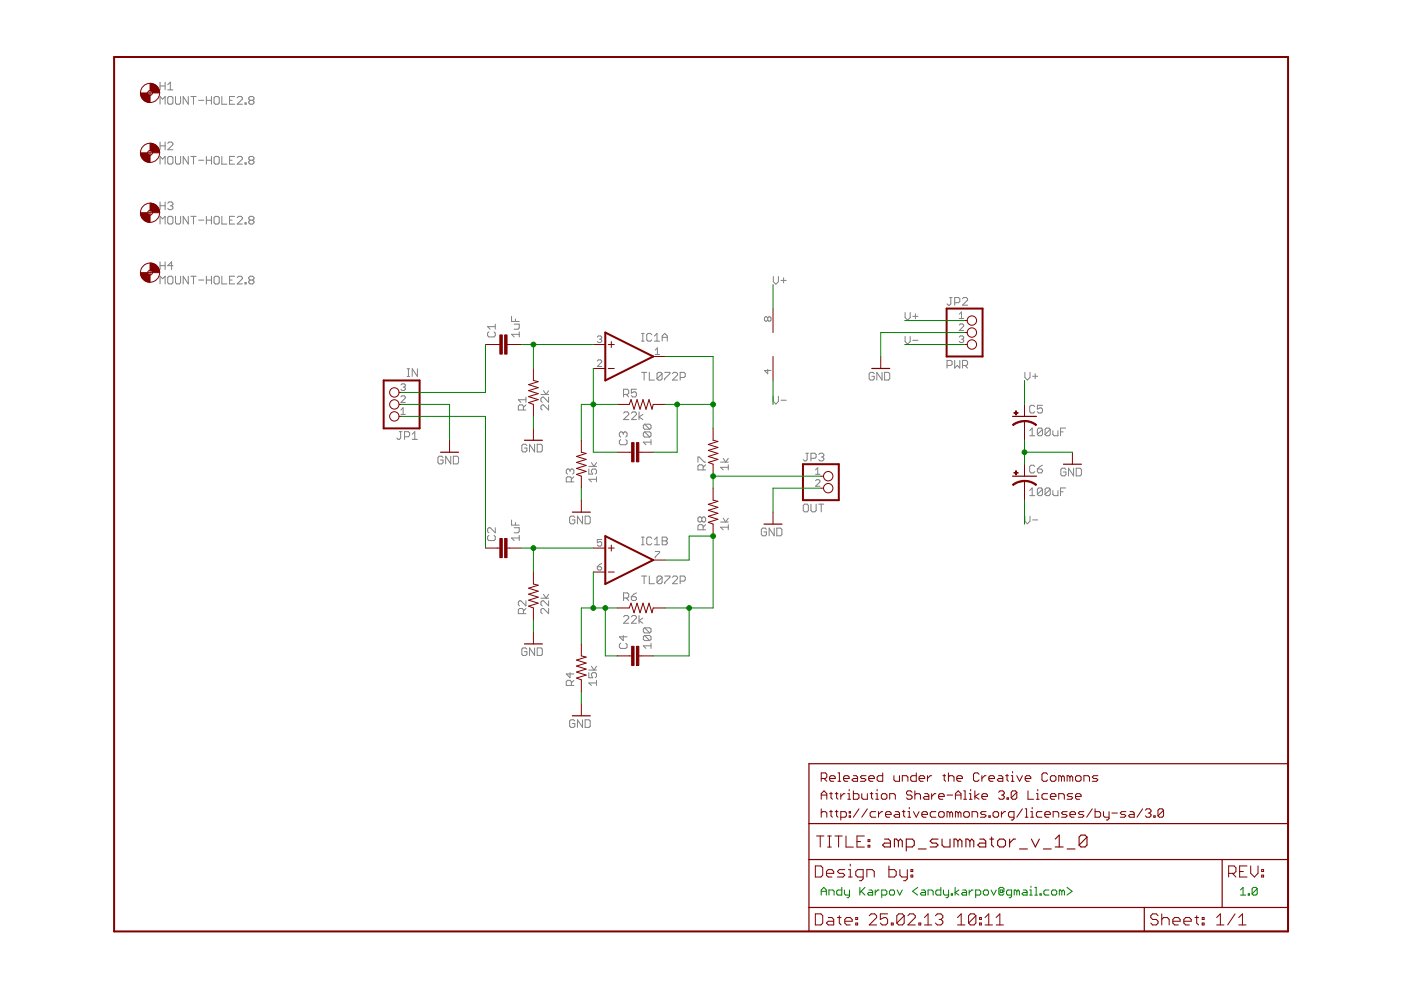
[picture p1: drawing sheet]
<?xml version="1.0" encoding="utf-8"?>
<!DOCTYPE eagle SYSTEM "eagle.dtd">
<!--
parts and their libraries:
SparkFun-Capacitors: Licensing: CC v3.0 Share-Alike You are welcome to use this library for commercial purposes.
-->
<eagle version="6.4">
<drawing>
<settings>
<setting alwaysvectorfont="yes"/>
<setting verticaltext="up"/>
</settings>
<grid distance="0.1" unitdist="inch" unit="inch" style="lines" multiple="1" display="no" altdistance="0.01" altunitdist="inch" altunit="inch"/>
<schematic xreflabel="%F%N/%S.%C%R" xrefpart="/%S.%C%R">
<libraries>
<library name="linear">
<symbols>
<symbol name="OPAMP">
<wire x1="-5.08" y1="5.08" x2="-5.08" y2="-5.08" width="0.4064" layer="94"/>
<wire x1="-5.08" y1="-5.08" x2="5.08" y2="0" width="0.4064" layer="94"/>
<wire x1="5.08" y1="0" x2="-5.08" y2="5.08" width="0.4064" layer="94"/>
<wire x1="-3.81" y1="3.175" x2="-3.81" y2="1.905" width="0.1524" layer="94"/>
<wire x1="-4.445" y1="2.54" x2="-3.175" y2="2.54" width="0.1524" layer="94"/>
<wire x1="-4.445" y1="-2.54" x2="-3.175" y2="-2.54" width="0.1524" layer="94"/>
<text x="2.54" y="3.175" size="1.778" layer="95">&gt;NAME</text>
<text x="2.54" y="-5.08" size="1.778" layer="96">&gt;VALUE</text>
<pin name="-IN" x="-7.62" y="-2.54" visible="pad" length="short" direction="in"/>
<pin name="+IN" x="-7.62" y="2.54" visible="pad" length="short" direction="in"/>
<pin name="OUT" x="7.62" y="0" visible="pad" length="short" direction="out" rot="R180"/>
</symbol>
<symbol name="PWR+-">
<text x="1.27" y="3.175" size="0.8128" layer="93" rot="R90">V+</text>
<text x="1.27" y="-4.445" size="0.8128" layer="93" rot="R90">V-</text>
<pin name="V+" x="0" y="7.62" visible="pad" length="middle" direction="pwr" rot="R270"/>
<pin name="V-" x="0" y="-7.62" visible="pad" length="middle" direction="pwr" rot="R90"/>
</symbol>
</symbols>
<devicesets>
<deviceset name="TL072" prefix="IC">
<gates>
<gate name="A" symbol="OPAMP" x="15.24" y="10.16" swaplevel="1"/>
<gate name="B" symbol="OPAMP" x="15.24" y="-12.7" swaplevel="1"/>
<gate name="P" symbol="PWR+-" x="15.24" y="10.16" addlevel="request"/>
</gates>
<devices>
<device name="P" package="DIL08">
<connects>
<connect gate="A" pin="+IN" pad="3"/>
<connect gate="A" pin="-IN" pad="2"/>
<connect gate="A" pin="OUT" pad="1"/>
<connect gate="B" pin="+IN" pad="5"/>
<connect gate="B" pin="-IN" pad="6"/>
<connect gate="B" pin="OUT" pad="7"/>
<connect gate="P" pin="V+" pad="8"/>
<connect gate="P" pin="V-" pad="4"/>
</connects>
<technologies>
<technology name=""/>
</technologies>
</device>
<device name="D" package="SO08">
<connects>
<connect gate="A" pin="+IN" pad="3"/>
<connect gate="A" pin="-IN" pad="2"/>
<connect gate="A" pin="OUT" pad="1"/>
<connect gate="B" pin="+IN" pad="5"/>
<connect gate="B" pin="-IN" pad="6"/>
<connect gate="B" pin="OUT" pad="7"/>
<connect gate="P" pin="V+" pad="8"/>
<connect gate="P" pin="V-" pad="4"/>
</connects>
<technologies>
<technology name=""/>
</technologies>
</device>
</devices>
</deviceset>
</devicesets>
</library>
<library name="pinhead">
<symbols>
<symbol name="PINHD3">
<wire x1="-6.35" y1="-5.08" x2="1.27" y2="-5.08" width="0.4064" layer="94"/>
<wire x1="1.27" y1="-5.08" x2="1.27" y2="5.08" width="0.4064" layer="94"/>
<wire x1="1.27" y1="5.08" x2="-6.35" y2="5.08" width="0.4064" layer="94"/>
<wire x1="-6.35" y1="5.08" x2="-6.35" y2="-5.08" width="0.4064" layer="94"/>
<text x="-6.35" y="5.715" size="1.778" layer="95">&gt;NAME</text>
<text x="-6.35" y="-7.62" size="1.778" layer="96">&gt;VALUE</text>
<pin name="1" x="-2.54" y="2.54" visible="pad" length="short" direction="pas" function="dot"/>
<pin name="2" x="-2.54" y="0" visible="pad" length="short" direction="pas" function="dot"/>
<pin name="3" x="-2.54" y="-2.54" visible="pad" length="short" direction="pas" function="dot"/>
</symbol>
<symbol name="PINHD2">
<wire x1="-6.35" y1="-2.54" x2="1.27" y2="-2.54" width="0.4064" layer="94"/>
<wire x1="1.27" y1="-2.54" x2="1.27" y2="5.08" width="0.4064" layer="94"/>
<wire x1="1.27" y1="5.08" x2="-6.35" y2="5.08" width="0.4064" layer="94"/>
<wire x1="-6.35" y1="5.08" x2="-6.35" y2="-2.54" width="0.4064" layer="94"/>
<text x="-6.35" y="5.715" size="1.778" layer="95">&gt;NAME</text>
<text x="-6.35" y="-5.08" size="1.778" layer="96">&gt;VALUE</text>
<pin name="1" x="-2.54" y="2.54" visible="pad" length="short" direction="pas" function="dot"/>
<pin name="2" x="-2.54" y="0" visible="pad" length="short" direction="pas" function="dot"/>
</symbol>
</symbols>
<devicesets>
<deviceset name="PINHD-1X3" prefix="JP" uservalue="yes">
<gates>
<gate name="A" symbol="PINHD3" x="0" y="0"/>
</gates>
<devices>
<device name="" package="1X03">
<connects>
<connect gate="A" pin="1" pad="1"/>
<connect gate="A" pin="2" pad="2"/>
<connect gate="A" pin="3" pad="3"/>
</connects>
<technologies>
<technology name=""/>
</technologies>
</device>
<device name="/90" package="1X03/90">
<connects>
<connect gate="A" pin="1" pad="1"/>
<connect gate="A" pin="2" pad="2"/>
<connect gate="A" pin="3" pad="3"/>
</connects>
<technologies>
<technology name=""/>
</technologies>
</device>
</devices>
</deviceset>
<deviceset name="PINHD-1X2" prefix="JP" uservalue="yes">
<gates>
<gate name="G$1" symbol="PINHD2" x="0" y="0"/>
</gates>
<devices>
<device name="" package="1X02">
<connects>
<connect gate="G$1" pin="1" pad="1"/>
<connect gate="G$1" pin="2" pad="2"/>
</connects>
<technologies>
<technology name=""/>
</technologies>
</device>
<device name="/90" package="1X02/90">
<connects>
<connect gate="G$1" pin="1" pad="1"/>
<connect gate="G$1" pin="2" pad="2"/>
</connects>
<technologies>
<technology name=""/>
</technologies>
</device>
</devices>
</deviceset>
</devicesets>
</library>
<library name="SparkFun-Capacitors">
<symbols>
<symbol name="CAP">
<wire x1="0" y1="2.54" x2="0" y2="2.032" width="0.1524" layer="94"/>
<wire x1="0" y1="0" x2="0" y2="0.508" width="0.1524" layer="94"/>
<text x="1.524" y="2.921" size="1.778" layer="95">&gt;NAME</text>
<text x="1.524" y="-2.159" size="1.778" layer="96">&gt;VALUE</text>
<rectangle x1="-2.032" y1="0.508" x2="2.032" y2="1.016" layer="94"/>
<rectangle x1="-2.032" y1="1.524" x2="2.032" y2="2.032" layer="94"/>
<pin name="1" x="0" y="5.08" visible="off" length="short" direction="pas" swaplevel="1" rot="R270"/>
<pin name="2" x="0" y="-2.54" visible="off" length="short" direction="pas" swaplevel="1" rot="R90"/>
</symbol>
<symbol name="CAP_POL">
<wire x1="-2.54" y1="0" x2="2.54" y2="0" width="0.254" layer="94"/>
<wire x1="0" y1="-1.016" x2="0" y2="-2.54" width="0.1524" layer="94"/>
<wire x1="0" y1="-1" x2="2.4892" y2="-1.8542" width="0.254" layer="94" curve="-37.878202" cap="flat"/>
<wire x1="-2.4669" y1="-1.8504" x2="0" y2="-1.0161" width="0.254" layer="94" curve="-37.376341" cap="flat"/>
<text x="1.016" y="0.635" size="1.778" layer="95">&gt;NAME</text>
<text x="1.016" y="-4.191" size="1.778" layer="96">&gt;VALUE</text>
<rectangle x1="-2.253" y1="0.668" x2="-1.364" y2="0.795" layer="94"/>
<rectangle x1="-1.872" y1="0.287" x2="-1.745" y2="1.176" layer="94"/>
<pin name="+" x="0" y="2.54" visible="off" length="short" direction="pas" swaplevel="1" rot="R270"/>
<pin name="-" x="0" y="-5.08" visible="off" length="short" direction="pas" swaplevel="1" rot="R90"/>
</symbol>
</symbols>
<devicesets>
<deviceset name="CAP" prefix="C" uservalue="yes">
<gates>
<gate name="G$1" symbol="CAP" x="0" y="0"/>
</gates>
<devices>
<device name="PTH" package="CAP-PTH-SMALL">
<connects>
<connect gate="G$1" pin="1" pad="1"/>
<connect gate="G$1" pin="2" pad="2"/>
</connects>
<technologies>
<technology name=""/>
</technologies>
</device>
<device name="PTH2" package="CAP-PTH-SMALL2">
<connects>
<connect gate="G$1" pin="1" pad="1"/>
<connect gate="G$1" pin="2" pad="2"/>
</connects>
<technologies>
<technology name=""/>
</technologies>
</device>
<device name="0805" package="0805">
<connects>
<connect gate="G$1" pin="1" pad="1"/>
<connect gate="G$1" pin="2" pad="2"/>
</connects>
<technologies>
<technology name=""/>
</technologies>
</device>
<device name="PTH3" package="CAP-PTH-LARGE">
<connects>
<connect gate="G$1" pin="1" pad="1"/>
<connect gate="G$1" pin="2" pad="2"/>
</connects>
<technologies>
<technology name=""/>
</technologies>
</device>
<device name="SMD" package="GRM43D">
<connects>
<connect gate="G$1" pin="1" pad="A"/>
<connect gate="G$1" pin="2" pad="C"/>
</connects>
<technologies>
<technology name=""/>
</technologies>
</device>
<device name="0603-CAP" package="0603-CAP">
<connects>
<connect gate="G$1" pin="1" pad="1"/>
<connect gate="G$1" pin="2" pad="2"/>
</connects>
<technologies>
<technology name=""/>
</technologies>
</device>
<device name="0402-CAP" package="0402-CAP">
<connects>
<connect gate="G$1" pin="1" pad="1"/>
<connect gate="G$1" pin="2" pad="2"/>
</connects>
<technologies>
<technology name=""/>
</technologies>
</device>
<device name="PTH1" package="CAP-PTH-5MM">
<connects>
<connect gate="G$1" pin="1" pad="1"/>
<connect gate="G$1" pin="2" pad="2"/>
</connects>
<technologies>
<technology name=""/>
</technologies>
</device>
<device name="_" package="AXIAL-5MM">
<connects>
<connect gate="G$1" pin="1" pad="P$1"/>
<connect gate="G$1" pin="2" pad="P$2"/>
</connects>
<technologies>
<technology name=""/>
</technologies>
</device>
<device name="1210" package="1210">
<connects>
<connect gate="G$1" pin="1" pad="1"/>
<connect gate="G$1" pin="2" pad="2"/>
</connects>
<technologies>
<technology name=""/>
</technologies>
</device>
<device name="1206" package="1206">
<connects>
<connect gate="G$1" pin="1" pad="1"/>
<connect gate="G$1" pin="2" pad="2"/>
</connects>
<technologies>
<technology name=""/>
</technologies>
</device>
<device name="ASMD" package="CTZ3">
<connects>
<connect gate="G$1" pin="1" pad="+"/>
<connect gate="G$1" pin="2" pad="-"/>
</connects>
<technologies>
<technology name=""/>
</technologies>
</device>
<device name="KIT" package="CAP-PTH-SMALL-KIT">
<connects>
<connect gate="G$1" pin="1" pad="1"/>
<connect gate="G$1" pin="2" pad="2"/>
</connects>
<technologies>
<technology name=""/>
</technologies>
</device>
<device name="EZ" package="CAP-PTH-SMALLEZ">
<connects>
<connect gate="G$1" pin="1" pad="1"/>
<connect gate="G$1" pin="2" pad="2"/>
</connects>
<technologies>
<technology name=""/>
</technologies>
</device>
</devices>
</deviceset>
<deviceset name="CAP_POL" prefix="C" uservalue="yes">
<gates>
<gate name="G$1" symbol="CAP_POL" x="0" y="0"/>
</gates>
<devices>
<device name="1206" package="EIA3216">
<connects>
<connect gate="G$1" pin="+" pad="A"/>
<connect gate="G$1" pin="-" pad="C"/>
</connects>
<technologies>
<technology name=""/>
</technologies>
</device>
<device name="3528" package="EIA3528">
<connects>
<connect gate="G$1" pin="+" pad="A"/>
<connect gate="G$1" pin="-" pad="C"/>
</connects>
<technologies>
<technology name=""/>
</technologies>
</device>
<device name="PTH1" package="CPOL-RADIAL-100UF-25V">
<connects>
<connect gate="G$1" pin="+" pad="1"/>
<connect gate="G$1" pin="-" pad="2"/>
</connects>
<technologies>
<technology name=""/>
</technologies>
</device>
<device name="PTH2" package="CPOL-RADIAL-10UF-25V">
<connects>
<connect gate="G$1" pin="+" pad="1"/>
<connect gate="G$1" pin="-" pad="2"/>
</connects>
<technologies>
<technology name=""/>
</technologies>
</device>
<device name="7343" package="EIA7343">
<connects>
<connect gate="G$1" pin="+" pad="A"/>
<connect gate="G$1" pin="-" pad="C"/>
</connects>
<technologies>
<technology name=""/>
</technologies>
</device>
<device name="G" package="PANASONIC_G">
<connects>
<connect gate="G$1" pin="+" pad="+"/>
<connect gate="G$1" pin="-" pad="-"/>
</connects>
<technologies>
<technology name=""/>
</technologies>
</device>
<device name="E" package="PANASONIC_E">
<connects>
<connect gate="G$1" pin="+" pad="+"/>
<connect gate="G$1" pin="-" pad="-"/>
</connects>
<technologies>
<technology name=""/>
</technologies>
</device>
<device name="C" package="PANASONIC_C">
<connects>
<connect gate="G$1" pin="+" pad="+"/>
<connect gate="G$1" pin="-" pad="-"/>
</connects>
<technologies>
<technology name=""/>
</technologies>
</device>
<device name="F80" package="NIPPON_F80">
<connects>
<connect gate="G$1" pin="+" pad="+"/>
<connect gate="G$1" pin="-" pad="-"/>
</connects>
<technologies>
<technology name=""/>
</technologies>
</device>
<device name="D" package="PANASONIC_D">
<connects>
<connect gate="G$1" pin="+" pad="+"/>
<connect gate="G$1" pin="-" pad="-"/>
</connects>
<technologies>
<technology name=""/>
</technologies>
</device>
<device name="PTH3" package="CPOL-RADIAL-1000UF-63V">
<connects>
<connect gate="G$1" pin="+" pad="1"/>
<connect gate="G$1" pin="-" pad="2"/>
</connects>
<technologies>
<technology name=""/>
</technologies>
</device>
<device name="PTH4" package="CPOL-RADIAL-1000UF-25V">
<connects>
<connect gate="G$1" pin="+" pad="1"/>
<connect gate="G$1" pin="-" pad="2"/>
</connects>
<technologies>
<technology name=""/>
</technologies>
</device>
<device name="SMD" package="VISHAY_C">
<connects>
<connect gate="G$1" pin="+" pad="+"/>
<connect gate="G$1" pin="-" pad="-"/>
</connects>
<technologies>
<technology name=""/>
</technologies>
</device>
<device name="H13" package="PANASONIC_H13">
<connects>
<connect gate="G$1" pin="+" pad="+"/>
<connect gate="G$1" pin="-" pad="-"/>
</connects>
<technologies>
<technology name=""/>
</technologies>
</device>
<device name="6032" package="EIA6032">
<connects>
<connect gate="G$1" pin="+" pad="P$1"/>
<connect gate="G$1" pin="-" pad="P$2"/>
</connects>
<technologies>
<technology name=""/>
</technologies>
</device>
<device name="EN_J2" package="EN_J2">
<connects>
<connect gate="G$1" pin="+" pad="+"/>
<connect gate="G$1" pin="-" pad="-"/>
</connects>
<technologies>
<technology name=""/>
</technologies>
</device>
<device name="3528-KIT" package="EIA3528-KIT">
<connects>
<connect gate="G$1" pin="+" pad="A"/>
<connect gate="G$1" pin="-" pad="C"/>
</connects>
<technologies>
<technology name=""/>
</technologies>
</device>
<device name="1206-KIT" package="EIA3216-KIT">
<connects>
<connect gate="G$1" pin="+" pad="A"/>
<connect gate="G$1" pin="-" pad="C"/>
</connects>
<technologies>
<technology name=""/>
</technologies>
</device>
</devices>
</deviceset>
</devicesets>
</library>
<library name="SparkFun-Resistors">
<symbols>
<symbol name="RESISTOR">
<wire x1="-2.54" y1="0" x2="-2.159" y2="1.016" width="0.1524" layer="94"/>
<wire x1="-2.159" y1="1.016" x2="-1.524" y2="-1.016" width="0.1524" layer="94"/>
<wire x1="-1.524" y1="-1.016" x2="-0.889" y2="1.016" width="0.1524" layer="94"/>
<wire x1="-0.889" y1="1.016" x2="-0.254" y2="-1.016" width="0.1524" layer="94"/>
<wire x1="-0.254" y1="-1.016" x2="0.381" y2="1.016" width="0.1524" layer="94"/>
<wire x1="0.381" y1="1.016" x2="1.016" y2="-1.016" width="0.1524" layer="94"/>
<wire x1="1.016" y1="-1.016" x2="1.651" y2="1.016" width="0.1524" layer="94"/>
<wire x1="1.651" y1="1.016" x2="2.286" y2="-1.016" width="0.1524" layer="94"/>
<wire x1="2.286" y1="-1.016" x2="2.54" y2="0" width="0.1524" layer="94"/>
<text x="-3.81" y="1.4986" size="1.778" layer="95">&gt;NAME</text>
<text x="-3.81" y="-3.302" size="1.778" layer="96">&gt;VALUE</text>
<pin name="2" x="5.08" y="0" visible="off" length="short" direction="pas" swaplevel="1" rot="R180"/>
<pin name="1" x="-5.08" y="0" visible="off" length="short" direction="pas" swaplevel="1"/>
</symbol>
</symbols>
<devicesets>
<deviceset name="RESISTOR" prefix="R" uservalue="yes">
<gates>
<gate name="G$1" symbol="RESISTOR" x="0" y="0"/>
</gates>
<devices>
<device name="1206" package="1206">
<connects>
<connect gate="G$1" pin="1" pad="1"/>
<connect gate="G$1" pin="2" pad="2"/>
</connects>
<technologies>
<technology name=""/>
</technologies>
</device>
<device name="AXIAL-0.3" package="AXIAL-0.3">
<connects>
<connect gate="G$1" pin="1" pad="P$1"/>
<connect gate="G$1" pin="2" pad="P$2"/>
</connects>
<technologies>
<technology name=""/>
</technologies>
</device>
<device name="2010" package="R2010">
<connects>
<connect gate="G$1" pin="1" pad="1"/>
<connect gate="G$1" pin="2" pad="2"/>
</connects>
<technologies>
<technology name=""/>
</technologies>
</device>
<device name="0805-RES" package="0805">
<connects>
<connect gate="G$1" pin="1" pad="1"/>
<connect gate="G$1" pin="2" pad="2"/>
</connects>
<technologies>
<technology name=""/>
</technologies>
</device>
<device name="0603-RES" package="0603-RES">
<connects>
<connect gate="G$1" pin="1" pad="1"/>
<connect gate="G$1" pin="2" pad="2"/>
</connects>
<technologies>
<technology name=""/>
</technologies>
</device>
<device name="0402-RES" package="0402-RES">
<connects>
<connect gate="G$1" pin="1" pad="1"/>
<connect gate="G$1" pin="2" pad="2"/>
</connects>
<technologies>
<technology name=""/>
</technologies>
</device>
<device name="PTH-1/6W" package="1/6W-RES">
<connects>
<connect gate="G$1" pin="1" pad="1"/>
<connect gate="G$1" pin="2" pad="2"/>
</connects>
<technologies>
<technology name=""/>
</technologies>
</device>
<device name="2512" package="R2512">
<connects>
<connect gate="G$1" pin="1" pad="1"/>
<connect gate="G$1" pin="2" pad="2"/>
</connects>
<technologies>
<technology name=""/>
</technologies>
</device>
<device name="PTH-1/4W" package="AXIAL-0.4">
<connects>
<connect gate="G$1" pin="1" pad="P$1"/>
<connect gate="G$1" pin="2" pad="P$2"/>
</connects>
<technologies>
<technology name=""/>
</technologies>
</device>
<device name="PTH-1/2W" package="AXIAL-0.5">
<connects>
<connect gate="G$1" pin="1" pad="P$1"/>
<connect gate="G$1" pin="2" pad="P$2"/>
</connects>
<technologies>
<technology name=""/>
</technologies>
</device>
<device name="PTH-1W" package="AXIAL-0.6">
<connects>
<connect gate="G$1" pin="1" pad="P$1"/>
<connect gate="G$1" pin="2" pad="P$2"/>
</connects>
<technologies>
<technology name=""/>
</technologies>
</device>
<device name="PTH-2W" package="AXIAL-0.8">
<connects>
<connect gate="G$1" pin="1" pad="P$1"/>
<connect gate="G$1" pin="2" pad="P$2"/>
</connects>
<technologies>
<technology name=""/>
</technologies>
</device>
<device name="KIT" package="AXIAL-0.3-KIT">
<connects>
<connect gate="G$1" pin="1" pad="P$1"/>
<connect gate="G$1" pin="2" pad="P$2"/>
</connects>
<technologies>
<technology name=""/>
</technologies>
</device>
<device name="EZ" package="AXIAL-0.3EZ">
<connects>
<connect gate="G$1" pin="1" pad="P$1"/>
<connect gate="G$1" pin="2" pad="P$2"/>
</connects>
<technologies>
<technology name=""/>
</technologies>
</device>
</devices>
</deviceset>
</devicesets>
</library>
<library name="SparkFun-Aesthetics_mod">
<symbols>
<symbol name="DGND">
<wire x1="-1.905" y1="0" x2="1.905" y2="0" width="0.254" layer="94"/>
<text x="-2.54" y="-2.54" size="1.778" layer="96">&gt;VALUE</text>
<pin name="GND" x="0" y="2.54" visible="off" length="short" direction="sup" rot="R270"/>
</symbol>
</symbols>
<devicesets>
<deviceset name="GND" prefix="GND">
<gates>
<gate name="1" symbol="DGND" x="0" y="0"/>
</gates>
<devices>
<device name="">
<technologies>
<technology name=""/>
</technologies>
</device>
</devices>
</deviceset>
</devicesets>
</library>
<library name="SparkFun-Aesthetics">
<symbols>
<symbol name="LETTER_L">
<wire x1="0" y1="185.42" x2="248.92" y2="185.42" width="0.4064" layer="94"/>
<wire x1="248.92" y1="185.42" x2="248.92" y2="0" width="0.4064" layer="94"/>
<wire x1="0" y1="185.42" x2="0" y2="0" width="0.4064" layer="94"/>
<wire x1="0" y1="0" x2="248.92" y2="0" width="0.4064" layer="94"/>
</symbol>
<symbol name="DOCFIELD">
<wire x1="0" y1="0" x2="71.12" y2="0" width="0.254" layer="94"/>
<wire x1="101.6" y1="15.24" x2="87.63" y2="15.24" width="0.254" layer="94"/>
<wire x1="0" y1="0" x2="0" y2="5.08" width="0.254" layer="94"/>
<wire x1="0" y1="5.08" x2="71.12" y2="5.08" width="0.254" layer="94"/>
<wire x1="0" y1="5.08" x2="0" y2="15.24" width="0.254" layer="94"/>
<wire x1="101.6" y1="15.24" x2="101.6" y2="5.08" width="0.254" layer="94"/>
<wire x1="71.12" y1="5.08" x2="71.12" y2="0" width="0.254" layer="94"/>
<wire x1="71.12" y1="5.08" x2="87.63" y2="5.08" width="0.254" layer="94"/>
<wire x1="71.12" y1="0" x2="101.6" y2="0" width="0.254" layer="94"/>
<wire x1="87.63" y1="15.24" x2="87.63" y2="5.08" width="0.254" layer="94"/>
<wire x1="87.63" y1="15.24" x2="0" y2="15.24" width="0.254" layer="94"/>
<wire x1="87.63" y1="5.08" x2="101.6" y2="5.08" width="0.254" layer="94"/>
<wire x1="101.6" y1="5.08" x2="101.6" y2="0" width="0.254" layer="94"/>
<wire x1="0" y1="15.24" x2="0" y2="22.86" width="0.254" layer="94"/>
<wire x1="101.6" y1="35.56" x2="0" y2="35.56" width="0.254" layer="94"/>
<wire x1="101.6" y1="35.56" x2="101.6" y2="22.86" width="0.254" layer="94"/>
<wire x1="0" y1="22.86" x2="101.6" y2="22.86" width="0.254" layer="94"/>
<wire x1="0" y1="22.86" x2="0" y2="35.56" width="0.254" layer="94"/>
<wire x1="101.6" y1="22.86" x2="101.6" y2="15.24" width="0.254" layer="94"/>
<text x="1.27" y="1.27" size="2.54" layer="94" font="vector">Date:</text>
<text x="12.7" y="1.27" size="2.54" layer="94" font="vector">&gt;LAST_DATE_TIME</text>
<text x="72.39" y="1.27" size="2.54" layer="94" font="vector">Sheet:</text>
<text x="86.36" y="1.27" size="2.54" layer="94" font="vector">&gt;SHEET</text>
<text x="88.9" y="11.43" size="2.54" layer="94" font="vector">REV:</text>
<text x="1.524" y="17.78" size="2.54" layer="94" font="vector">TITLE:</text>
<text x="15.494" y="17.78" size="2.7432" layer="94" font="vector">&gt;DRAWING_NAME</text>
<text x="2.54" y="31.75" size="1.9304" layer="94">Released under the Creative Commons</text>
<text x="2.54" y="27.94" size="1.9304" layer="94">Attribution Share-Alike 3.0 License</text>
<text x="2.54" y="24.13" size="1.9304" layer="94">http://creativecommons.org/licenses/by-sa/3.0</text>
<text x="1.27" y="11.43" size="2.54" layer="94">Design by:</text>
</symbol>
<symbol name="DGND">
<wire x1="-1.905" y1="0" x2="1.905" y2="0" width="0.254" layer="94"/>
<text x="-2.54" y="-2.54" size="1.778" layer="96">&gt;VALUE</text>
<pin name="GND" x="0" y="2.54" visible="off" length="short" direction="sup" rot="R270"/>
</symbol>
</symbols>
<devicesets>
<deviceset name="FRAME-LETTER" prefix="FRAME">
<gates>
<gate name="G$1" symbol="LETTER_L" x="0" y="0"/>
<gate name="G$2" symbol="DOCFIELD" x="147.32" y="0" addlevel="must"/>
</gates>
<devices>
<device name="" package="CREATIVE_COMMONS">
<technologies>
<technology name=""/>
</technologies>
</device>
</devices>
</deviceset>
<deviceset name="GND" prefix="GND">
<gates>
<gate name="1" symbol="DGND" x="0" y="0"/>
</gates>
<devices>
<device name="">
<technologies>
<technology name=""/>
</technologies>
</device>
</devices>
</deviceset>
</devicesets>
</library>
<library name="holes">
<symbols>
<symbol name="MOUNT-HOLE">
<wire x1="0" y1="1.27" x2="1.27" y2="0" width="1.524" layer="94" curve="-90" cap="flat"/>
<wire x1="-1.27" y1="0" x2="0" y2="-1.27" width="1.524" layer="94" curve="90" cap="flat"/>
<wire x1="-0.508" y1="0" x2="0.508" y2="0" width="0.0508" layer="94"/>
<wire x1="0" y1="0.508" x2="0" y2="-0.508" width="0.0508" layer="94"/>
<circle x="0" y="0" radius="2.032" width="0.0508" layer="94"/>
<circle x="0" y="0" radius="0.508" width="0.0508" layer="94"/>
<text x="2.032" y="0.5842" size="1.778" layer="95">&gt;NAME</text>
<text x="2.032" y="-2.4638" size="1.778" layer="96">&gt;VALUE</text>
</symbol>
</symbols>
<devicesets>
<deviceset name="MOUNT-HOLE" prefix="H">
<gates>
<gate name="G$1" symbol="MOUNT-HOLE" x="0" y="0"/>
</gates>
<devices>
<device name="2.8" package="2,8">
<technologies>
<technology name=""/>
</technologies>
</device>
<device name="3.0" package="3,0">
<technologies>
<technology name=""/>
</technologies>
</device>
<device name="3.3" package="3,3">
<technologies>
<technology name=""/>
</technologies>
</device>
<device name="3.6" package="3,6">
<technologies>
<technology name=""/>
</technologies>
</device>
<device name="4.1" package="4,1">
<technologies>
<technology name=""/>
</technologies>
</device>
<device name="4.5" package="4,5">
<technologies>
<technology name=""/>
</technologies>
</device>
<device name="5.0" package="5,0">
<technologies>
<technology name=""/>
</technologies>
</device>
<device name="3.2" package="3,2">
<technologies>
<technology name=""/>
</technologies>
</device>
<device name="4.3" package="4,3">
<technologies>
<technology name=""/>
</technologies>
</device>
<device name="5.5" package="5,5">
<technologies>
<technology name=""/>
</technologies>
</device>
</devices>
</deviceset>
</devicesets>
</library>
</libraries>
<attributes>
</attributes>
<variantdefs>
</variantdefs>
<classes>
<class number="0" name="default" width="0" drill="0">
</class>
</classes>
<parts>
<part name="IC1" library="linear" deviceset="TL072" device="P"/>
<part name="JP1" library="pinhead" deviceset="PINHD-1X3" device="" value="IN"/>
<part name="JP2" library="pinhead" deviceset="PINHD-1X3" device="" value="PWR"/>
<part name="JP3" library="pinhead" deviceset="PINHD-1X2" device="" value="OUT"/>
<part name="C1" library="SparkFun-Capacitors" deviceset="CAP" device="PTH1" value="1uF"/>
<part name="C2" library="SparkFun-Capacitors" deviceset="CAP" device="PTH1" value="1uF"/>
<part name="C3" library="SparkFun-Capacitors" deviceset="CAP" device="PTH1" value="100"/>
<part name="C4" library="SparkFun-Capacitors" deviceset="CAP" device="PTH1" value="100"/>
<part name="R1" library="SparkFun-Resistors" deviceset="RESISTOR" device="PTH-1/4W" value="22k"/>
<part name="R2" library="SparkFun-Resistors" deviceset="RESISTOR" device="PTH-1/4W" value="22k"/>
<part name="R3" library="SparkFun-Resistors" deviceset="RESISTOR" device="PTH-1/4W" value="15k"/>
<part name="R4" library="SparkFun-Resistors" deviceset="RESISTOR" device="PTH-1/4W" value="15k"/>
<part name="R5" library="SparkFun-Resistors" deviceset="RESISTOR" device="PTH-1/4W" value="22k"/>
<part name="R6" library="SparkFun-Resistors" deviceset="RESISTOR" device="PTH-1/4W" value="22k"/>
<part name="R7" library="SparkFun-Resistors" deviceset="RESISTOR" device="PTH-1/4W" value="1k"/>
<part name="R8" library="SparkFun-Resistors" deviceset="RESISTOR" device="PTH-1/4W" value="1k"/>
<part name="GND1" library="SparkFun-Aesthetics_mod" deviceset="GND" device=""/>
<part name="GND2" library="SparkFun-Aesthetics_mod" deviceset="GND" device=""/>
<part name="GND3" library="SparkFun-Aesthetics_mod" deviceset="GND" device=""/>
<part name="GND4" library="SparkFun-Aesthetics_mod" deviceset="GND" device=""/>
<part name="GND5" library="SparkFun-Aesthetics_mod" deviceset="GND" device=""/>
<part name="GND6" library="SparkFun-Aesthetics_mod" deviceset="GND" device=""/>
<part name="GND7" library="SparkFun-Aesthetics_mod" deviceset="GND" device=""/>
<part name="FRAME1" library="SparkFun-Aesthetics" deviceset="FRAME-LETTER" device=""/>
<part name="H1" library="holes" deviceset="MOUNT-HOLE" device="2.8"/>
<part name="H2" library="holes" deviceset="MOUNT-HOLE" device="2.8"/>
<part name="H3" library="holes" deviceset="MOUNT-HOLE" device="2.8"/>
<part name="H4" library="holes" deviceset="MOUNT-HOLE" device="2.8"/>
<part name="C5" library="SparkFun-Capacitors" deviceset="CAP_POL" device="PTH1" value="100uF"/>
<part name="GND8" library="SparkFun-Aesthetics" deviceset="GND" device=""/>
<part name="C6" library="SparkFun-Capacitors" deviceset="CAP_POL" device="PTH1" value="100uF"/>
</parts>
<sheets>
<sheet>
<plain>
<text x="78.74" y="-40.64" size="1.778" layer="91">Andy Karpov &lt;andy.karpov@gmail.com&gt;</text>
<text x="167.64" y="-40.64" size="1.778" layer="91">1.0</text>
</plain>
<instances>
<instance part="IC1" gate="A" x="38.1" y="73.66"/>
<instance part="IC1" gate="B" x="38.1" y="30.48"/>
<instance part="JP1" gate="A" x="-12.7" y="63.5" rot="R180"/>
<instance part="JP2" gate="A" x="111.76" y="78.74"/>
<instance part="JP3" gate="G$1" x="81.28" y="45.72"/>
<instance part="C1" gate="G$1" x="12.7" y="76.2" rot="R90"/>
<instance part="C2" gate="G$1" x="12.7" y="33.02" rot="R90"/>
<instance part="C3" gate="G$1" x="40.64" y="53.34" rot="R90"/>
<instance part="C4" gate="G$1" x="40.64" y="10.16" rot="R90"/>
<instance part="R1" gate="G$1" x="17.78" y="66.04" rot="R90"/>
<instance part="R2" gate="G$1" x="17.78" y="22.86" rot="R90"/>
<instance part="R3" gate="G$1" x="27.94" y="50.8" rot="R90"/>
<instance part="R4" gate="G$1" x="27.94" y="7.62" rot="R90"/>
<instance part="R5" gate="G$1" x="40.64" y="63.5"/>
<instance part="R6" gate="G$1" x="40.64" y="20.32"/>
<instance part="R7" gate="G$1" x="55.88" y="53.34" rot="R90"/>
<instance part="R8" gate="G$1" x="55.88" y="40.64" rot="R90"/>
<instance part="GND1" gate="1" x="17.78" y="55.88"/>
<instance part="GND2" gate="1" x="27.94" y="40.64"/>
<instance part="GND3" gate="1" x="17.78" y="12.7"/>
<instance part="GND4" gate="1" x="27.94" y="-2.54"/>
<instance part="GND5" gate="1" x="0" y="53.34"/>
<instance part="GND6" gate="1" x="68.58" y="38.1"/>
<instance part="GND7" gate="1" x="91.44" y="71.12"/>
<instance part="IC1" gate="P" x="68.58" y="76.2"/>
<instance part="FRAME1" gate="G$1" x="-71.12" y="-48.26"/>
<instance part="FRAME1" gate="G$2" x="76.2" y="-48.26"/>
<instance part="H1" gate="G$1" x="-63.5" y="129.54"/>
<instance part="H2" gate="G$1" x="-63.5" y="116.84"/>
<instance part="H3" gate="G$1" x="-63.5" y="104.14"/>
<instance part="H4" gate="G$1" x="-63.5" y="91.44"/>
<instance part="C5" gate="G$1" x="121.92" y="60.96"/>
<instance part="GND8" gate="1" x="132.08" y="50.8"/>
<instance part="C6" gate="G$1" x="121.92" y="48.26"/>
</instances>
<busses>
</busses>
<nets>
<net name="N$1" class="0">
<segment>
<pinref part="JP1" gate="A" pin="3"/>
<wire x1="-10.16" y1="66.04" x2="7.62" y2="66.04" width="0.1524" layer="91"/>
<pinref part="C1" gate="G$1" pin="1"/>
<wire x1="7.62" y1="66.04" x2="7.62" y2="76.2" width="0.1524" layer="91"/>
</segment>
</net>
<net name="N$8" class="0">
<segment>
<pinref part="C1" gate="G$1" pin="2"/>
<pinref part="IC1" gate="A" pin="+IN"/>
<wire x1="15.24" y1="76.2" x2="17.78" y2="76.2" width="0.1524" layer="91"/>
<pinref part="R1" gate="G$1" pin="2"/>
<wire x1="17.78" y1="76.2" x2="30.48" y2="76.2" width="0.1524" layer="91"/>
<wire x1="17.78" y1="71.12" x2="17.78" y2="76.2" width="0.1524" layer="91"/>
<junction x="17.78" y="76.2"/>
</segment>
</net>
<net name="N$3" class="0">
<segment>
<pinref part="IC1" gate="A" pin="OUT"/>
<wire x1="45.72" y1="73.66" x2="55.88" y2="73.66" width="0.1524" layer="91"/>
<pinref part="R7" gate="G$1" pin="2"/>
<wire x1="55.88" y1="73.66" x2="55.88" y2="63.5" width="0.1524" layer="91"/>
<pinref part="R5" gate="G$1" pin="2"/>
<wire x1="55.88" y1="63.5" x2="55.88" y2="58.42" width="0.1524" layer="91"/>
<wire x1="45.72" y1="63.5" x2="48.26" y2="63.5" width="0.1524" layer="91"/>
<pinref part="C3" gate="G$1" pin="2"/>
<wire x1="48.26" y1="63.5" x2="55.88" y2="63.5" width="0.1524" layer="91"/>
<wire x1="43.18" y1="53.34" x2="48.26" y2="53.34" width="0.1524" layer="91"/>
<wire x1="48.26" y1="53.34" x2="48.26" y2="63.5" width="0.1524" layer="91"/>
<junction x="48.26" y="63.5"/>
<junction x="55.88" y="63.5"/>
</segment>
</net>
<net name="N$2" class="0">
<segment>
<pinref part="R7" gate="G$1" pin="1"/>
<pinref part="R8" gate="G$1" pin="2"/>
<wire x1="55.88" y1="48.26" x2="55.88" y2="45.72" width="0.1524" layer="91"/>
<pinref part="JP3" gate="G$1" pin="1"/>
<wire x1="55.88" y1="48.26" x2="78.74" y2="48.26" width="0.1524" layer="91"/>
<junction x="55.88" y="48.26"/>
</segment>
</net>
<net name="N$5" class="0">
<segment>
<pinref part="IC1" gate="B" pin="OUT"/>
<pinref part="R8" gate="G$1" pin="1"/>
<wire x1="45.72" y1="30.48" x2="50.8" y2="30.48" width="0.1524" layer="91"/>
<wire x1="50.8" y1="30.48" x2="50.8" y2="35.56" width="0.1524" layer="91"/>
<wire x1="50.8" y1="35.56" x2="55.88" y2="35.56" width="0.1524" layer="91"/>
<pinref part="R6" gate="G$1" pin="2"/>
<wire x1="45.72" y1="20.32" x2="50.8" y2="20.32" width="0.1524" layer="91"/>
<wire x1="50.8" y1="20.32" x2="55.88" y2="20.32" width="0.1524" layer="91"/>
<wire x1="55.88" y1="20.32" x2="55.88" y2="35.56" width="0.1524" layer="91"/>
<pinref part="C4" gate="G$1" pin="2"/>
<wire x1="43.18" y1="10.16" x2="50.8" y2="10.16" width="0.1524" layer="91"/>
<wire x1="50.8" y1="10.16" x2="50.8" y2="20.32" width="0.1524" layer="91"/>
<junction x="50.8" y="20.32"/>
<junction x="55.88" y="35.56"/>
</segment>
</net>
<net name="N$6" class="0">
<segment>
<pinref part="IC1" gate="A" pin="-IN"/>
<wire x1="30.48" y1="71.12" x2="30.48" y2="63.5" width="0.1524" layer="91"/>
<pinref part="R5" gate="G$1" pin="1"/>
<wire x1="30.48" y1="63.5" x2="35.56" y2="63.5" width="0.1524" layer="91"/>
<pinref part="C3" gate="G$1" pin="1"/>
<wire x1="35.56" y1="53.34" x2="30.48" y2="53.34" width="0.1524" layer="91"/>
<wire x1="30.48" y1="53.34" x2="30.48" y2="63.5" width="0.1524" layer="91"/>
<pinref part="R3" gate="G$1" pin="2"/>
<wire x1="27.94" y1="55.88" x2="27.94" y2="63.5" width="0.1524" layer="91"/>
<wire x1="27.94" y1="63.5" x2="30.48" y2="63.5" width="0.1524" layer="91"/>
<junction x="30.48" y="63.5"/>
</segment>
</net>
<net name="N$10" class="0">
<segment>
<pinref part="JP1" gate="A" pin="1"/>
<wire x1="-10.16" y1="60.96" x2="7.62" y2="60.96" width="0.1524" layer="91"/>
<pinref part="C2" gate="G$1" pin="1"/>
<wire x1="7.62" y1="60.96" x2="7.62" y2="33.02" width="0.1524" layer="91"/>
</segment>
</net>
<net name="N$11" class="0">
<segment>
<pinref part="C2" gate="G$1" pin="2"/>
<pinref part="IC1" gate="B" pin="+IN"/>
<wire x1="15.24" y1="33.02" x2="17.78" y2="33.02" width="0.1524" layer="91"/>
<pinref part="R2" gate="G$1" pin="2"/>
<wire x1="17.78" y1="33.02" x2="30.48" y2="33.02" width="0.1524" layer="91"/>
<wire x1="17.78" y1="27.94" x2="17.78" y2="33.02" width="0.1524" layer="91"/>
<junction x="17.78" y="33.02"/>
</segment>
</net>
<net name="N$12" class="0">
<segment>
<pinref part="IC1" gate="B" pin="-IN"/>
<wire x1="30.48" y1="27.94" x2="30.48" y2="20.32" width="0.1524" layer="91"/>
<pinref part="R6" gate="G$1" pin="1"/>
<wire x1="30.48" y1="20.32" x2="33.02" y2="20.32" width="0.1524" layer="91"/>
<wire x1="33.02" y1="20.32" x2="35.56" y2="20.32" width="0.1524" layer="91"/>
<wire x1="33.02" y1="20.32" x2="33.02" y2="10.16" width="0.1524" layer="91"/>
<pinref part="C4" gate="G$1" pin="1"/>
<wire x1="33.02" y1="10.16" x2="35.56" y2="10.16" width="0.1524" layer="91"/>
<pinref part="R4" gate="G$1" pin="2"/>
<wire x1="27.94" y1="12.7" x2="27.94" y2="20.32" width="0.1524" layer="91"/>
<wire x1="27.94" y1="20.32" x2="30.48" y2="20.32" width="0.1524" layer="91"/>
<junction x="30.48" y="20.32"/>
<junction x="33.02" y="20.32"/>
</segment>
</net>
<net name="GND" class="0">
<segment>
<pinref part="R1" gate="G$1" pin="1"/>
<pinref part="GND1" gate="1" pin="GND"/>
<wire x1="17.78" y1="60.96" x2="17.78" y2="58.42" width="0.1524" layer="91"/>
</segment>
<segment>
<pinref part="R3" gate="G$1" pin="1"/>
<pinref part="GND2" gate="1" pin="GND"/>
<wire x1="27.94" y1="45.72" x2="27.94" y2="43.18" width="0.1524" layer="91"/>
</segment>
<segment>
<pinref part="R2" gate="G$1" pin="1"/>
<pinref part="GND3" gate="1" pin="GND"/>
<wire x1="17.78" y1="17.78" x2="17.78" y2="15.24" width="0.1524" layer="91"/>
</segment>
<segment>
<pinref part="R4" gate="G$1" pin="1"/>
<pinref part="GND4" gate="1" pin="GND"/>
<wire x1="27.94" y1="2.54" x2="27.94" y2="0" width="0.1524" layer="91"/>
</segment>
<segment>
<pinref part="JP3" gate="G$1" pin="2"/>
<wire x1="78.74" y1="45.72" x2="68.58" y2="45.72" width="0.1524" layer="91"/>
<pinref part="GND6" gate="1" pin="GND"/>
<wire x1="68.58" y1="45.72" x2="68.58" y2="40.64" width="0.1524" layer="91"/>
</segment>
<segment>
<pinref part="JP1" gate="A" pin="2"/>
<wire x1="-10.16" y1="63.5" x2="0" y2="63.5" width="0.1524" layer="91"/>
<pinref part="GND5" gate="1" pin="GND"/>
<wire x1="0" y1="63.5" x2="0" y2="55.88" width="0.1524" layer="91"/>
</segment>
<segment>
<pinref part="GND7" gate="1" pin="GND"/>
<wire x1="91.44" y1="73.66" x2="91.44" y2="78.74" width="0.1524" layer="91"/>
<pinref part="JP2" gate="A" pin="2"/>
<wire x1="91.44" y1="78.74" x2="109.22" y2="78.74" width="0.1524" layer="91"/>
</segment>
<segment>
<pinref part="C5" gate="G$1" pin="-"/>
<wire x1="121.92" y1="55.88" x2="121.92" y2="53.34" width="0.2032" layer="91"/>
<pinref part="GND8" gate="1" pin="GND"/>
<wire x1="121.92" y1="53.34" x2="121.92" y2="50.8" width="0.2032" layer="91"/>
<wire x1="121.92" y1="53.34" x2="132.08" y2="53.34" width="0.2032" layer="91"/>
<pinref part="C6" gate="G$1" pin="+"/>
<junction x="121.92" y="53.34"/>
</segment>
</net>
<net name="V+" class="0">
<segment>
<pinref part="JP2" gate="A" pin="1"/>
<wire x1="96.52" y1="81.28" x2="109.22" y2="81.28" width="0.1524" layer="91"/>
<label x="96.52" y="81.28" size="1.778" layer="95"/>
</segment>
<segment>
<pinref part="IC1" gate="P" pin="V+"/>
<wire x1="68.58" y1="83.82" x2="68.58" y2="88.9" width="0.1524" layer="91"/>
<label x="68.58" y="88.9" size="1.778" layer="95"/>
</segment>
<segment>
<pinref part="C5" gate="G$1" pin="+"/>
<wire x1="121.92" y1="63.5" x2="121.92" y2="68.58" width="0.2032" layer="91"/>
<label x="121.92" y="68.58" size="1.778" layer="95"/>
</segment>
</net>
<net name="V-" class="0">
<segment>
<pinref part="JP2" gate="A" pin="3"/>
<wire x1="96.52" y1="76.2" x2="109.22" y2="76.2" width="0.1524" layer="91"/>
<label x="96.52" y="76.2" size="1.778" layer="95"/>
</segment>
<segment>
<pinref part="IC1" gate="P" pin="V-"/>
<wire x1="68.58" y1="68.58" x2="68.58" y2="63.5" width="0.1524" layer="91"/>
<label x="68.58" y="63.5" size="1.778" layer="95"/>
</segment>
<segment>
<pinref part="C6" gate="G$1" pin="-"/>
<wire x1="121.92" y1="43.18" x2="121.92" y2="38.1" width="0.2032" layer="91"/>
<label x="121.92" y="38.1" size="1.778" layer="95"/>
</segment>
</net>
</nets>
</sheet>
</sheets>
</schematic>
</drawing>
</eagle>
